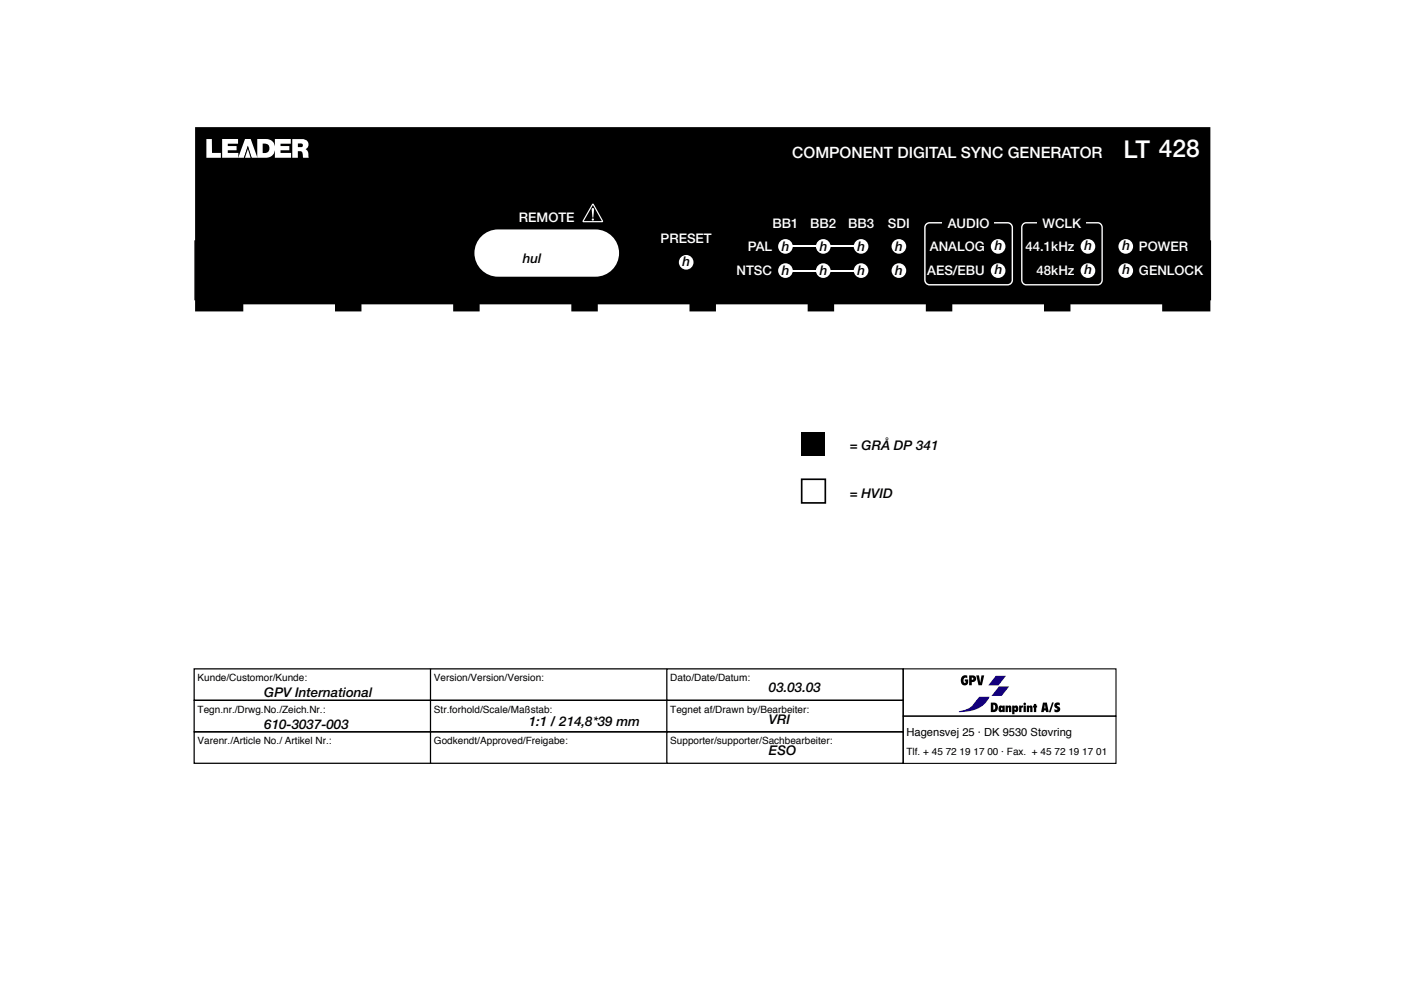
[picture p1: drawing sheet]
<svg xmlns="http://www.w3.org/2000/svg" width="297mm" height="210mm" viewBox="0 0 297 210" stroke-linecap="round" stroke-linejoin="round" font-family="sans-serif">
<path d="M41.3 26.9h214.8v39h-10.2v-1.5h-19.4v1.5h-5.6v-1.5h-19.4v1.5h-5.6v-1.5h-19.4v1.5h-5.6v-1.5h-19.4v1.5h-5.6v-1.5h-19.4v1.5h-5.6v-1.5h-19.4v1.5h-5.6v-1.5h-19.4v1.5h-5.6v-1.5h-19.4v1.5h-10.2z" fill="#000"/>
<g fill="#fff">
<path d="M101.6 50.3a5 5 0 0 1 3.8-1.7h20.6a5 5 0 0 1 5 5 5 5 0 0 1-5 4.9h-20.6a5 5 0 0 1-4.6-2.8 5 5 0 0 1 .8-5.4z"/>
<circle cx="145.2" cy="55.5" r="1.55"/>
<circle cx="182.2" cy="57.3" r="1.55"/>
<circle cx="182.2" cy="52.1" r="1.55"/>
<circle cx="166.2" cy="57.3" r="1.55"/>
<circle cx="166.2" cy="52.1" r="1.55"/>
<circle cx="174.2" cy="57.3" r="1.55"/>
<circle cx="174.2" cy="52.1" r="1.55"/>
<circle cx="190.2" cy="57.3" r="1.55"/>
<circle cx="190.2" cy="52.1" r="1.55"/>
<circle cx="211.2" cy="52.1" r="1.55"/>
<circle cx="230.2" cy="57.3" r="1.55"/>
<circle cx="230.2" cy="52.1" r="1.55"/>
<circle cx="238.2" cy="57.3" r="1.55"/>
<circle cx="238.2" cy="52.1" r="1.55"/>
<circle cx="211.2" cy="57.3" r="1.55"/>
</g>
<path d="M196 47.4l.7-.3h16.5a1 1 0 0 1 1 1v11.2a1 1 0 0 1-1 1h-16.5a1 1 0 0 1-1-1v-11.2z" fill="none" stroke="#fff" stroke-width=".3"/>
<path d="M216.4 47.4l.7-.3h15.2a.96 .96 0 0 1 .9 1v11.2a.96 .96 0 0 1-.9 1h-15.2a.96 .96 0 0 1-.9-1v-11.2z" fill="none" stroke="#fff" stroke-width=".29"/>
<path d="M199.3 44.9h10.8v4h-10.8zM219.6 45.1h10.2v4h-10.2z" fill="#000"/>
<path d="M125.4 43.2l.1 .1 1.9 3.6h-4z" fill="#000" stroke="#fff" stroke-width=".25"/>
<g fill="#fff">
<path d="M125.2 44.1l.3-.1 .2 .2-.2 1.9-.2-.2z"/>
<path d="M167.2 57.1h6v.3h-6z"/>
<path d="M175.2 57.1h6v.3h-6z"/>
<path d="M167.2 52h6v.3h-6z"/>
<path d="M175.2 52h6v.3h-6z"/>
<circle cx="125.4" cy="46.5" r=".23"/>
</g>
<path d="M41.3 50.8v12.7M256.1 50.8v12.7" fill="none" stroke="#000" stroke-width=".3"/>
<g fill="#fff">
<path d="M43.7 29.4h1.1l.1 3h1.8v1h-3z"/>
<path d="M47 29.4h3.4v1h-2.2v.5h1.9v.9h-1.9v.6h2.2v1h-3.4z"/>
<path d="M58.2 29.4h3.3v1h-2.1v.5h1.8v.9h-1.8v.6h2.2v1h-3.4z"/>
<path d="M51.8 29.4h1.2l1.5 4h-1.3l-.8-2.5-.8 2.5h-1.2z"/>
</g>
<path d="M52.4 30.8l.9 2.8h-1.8z" fill="#000"/>
<g fill="#fff">
<path d="M52.4 31.5l.6 1.9h-1.2z"/>
<path d="M61.8 29.4h2.3a1.12 1.12 0 0 1 1.1 .9 1.12 1.12 0 0 1-.6 1.2 2.38 2.38 0 0 1 .7 1.9h-1.1l-.3-1.3-.9-.1v1.4h-1.2z"/>
<path d="M54.4 29.4v4a3.6 3.6 0 0 0 3.3-.6 2.02 2.02 0 0 0 .4-2.2 2.02 2.02 0 0 0-1.9-1.2zM55.6 30.4a1.06 1.06 0 0 1 1.4 1 1.06 1.06 0 0 1-1.4 1z"/>
</g>
<path d="M63 30.4h1v.6l-1 .1z" fill="#000"/>
<g fill="#13007c">
<path d="M202.9 150.5l.6-.1a3.8 3.8 0 0 0 2.6-1.6l1.1-1.4h2.2a6.1 6.1 0 0 1-5.7 3.3h-.8z"/>
<path d="M210.7 143h2.1l-1.6 2h-2.1z"/>
<path d="M211.3 145.2h2.2l-1.6 2.1h-2.1z"/>
</g>
<g fill="#000">
<path d="M169.6 91.4h5v5h-5zM203.5 143.2l.3-.2 .7-.1 .1 .1v.5a.45 .45 0 0 0-.7 .2 .58 .58 0 0 0 .2 .8l.2-.3h-.2v-.4h.7a.97 .97 0 0 1-.4 1.2 .97 .97 0 0 1-1-.4 .97 .97 0 0 1-.1-1.1zM206.5 142.9h.6l.3 1.5 .2-1.5h.6l-.5 2.1h-.7zM212.7 149.3h.5v.1a.4 .4 0 0 1 .5-.1 .4 .4 0 0 1 .3 .4v1h-.5l-.2-1-.1 1h-.5zM215.6 149.3h.5v.1l.3-.1v.4l-.2 .1-.1 .2v.7h-.5zM217.2 149.3h.5v.1a.4 .4 0 0 1 .5-.1 .4 .4 0 0 1 .2 .4v1h-.4l-.2-1-.1 1h-.5zM218.7 149h.5v.3h.2v.4h-.2v1h-.5v-1h-.2zM222.6 148.6h.3l-.6 2.1h-.4zM223.2 148.8l.6-.2 .4 .1v.6l-.5-.1v.2a.7 .7 0 0 1 .5 1 .7 .7 0 0 1-1.1 .2v-.6l.4 .2 .2-.1-.1-.2a.66 .66 0 0 1-.4-1.1z"/>
<path d="M205.6 143.4l.3 .1-.1 .3-.2 .1zM205 142.9v2.1h.6v-.7a.72 .72 0 0 0 .9-.6 .72 .72 0 0 0-.7-.8z"/>
<path d="M210.2 149.1h.1a.64 .64 0 0 1 0 1.1zM209.6 148.7v2a1.11 1.11 0 0 0 1.4-.5 1.11 1.11 0 0 0-.3-1.4z"/>
<path d="M211.8 149.8h.3l-.2 .4zM211.4 149.4l-.2 .6a.49 .49 0 0 0 .3 .6 .49 .49 0 0 0 .6-.1v.2h.5v-1.4h-.5v.2l-.4-.2z"/>
<path d="M214.7 149.8h.2l-.1 .4zM214.1 149.3v1.8h.5v-.6l.2 .1a.44 .44 0 0 0 .6-.2l.1-.4a.54 .54 0 0 0-.2-.5 .54 .54 0 0 0-.5-.2l-.2 .2v-.2z"/>
<path d="M216.5 149.3h.5v1.4h-.5zM216.5 148.9a.3 .3 0 0 1 .6 0 .3 .3 0 0 1-.6 0z"/>
<path d="M221.1 149.1l.1 .8h-.3zM220.7 148.7l-.4 2h.5l.1-.4h.4v.4h.6l-.4-2z"/>
</g>
<path d="M91 141.5h-49.9v6.7h49.9h-49.9v6.6h49.9h-49.9v6.7h49.9M141 141.5h-49.9v6.7h49.9h-49.9v6.6h49.9h-49.9v6.7h49.9M141.1 141.5h50v6.7h-50zM141.1 148.2h50v6.6h-50zM141.1 154.8h50v6.7h-50z" fill="none" stroke="#000" stroke-width=".27"/>
<path d="M191.1 141.5h45v10h-45zM191.1 151.5h45v10h-45z" fill="none" stroke="#000" stroke-width=".23"/>
<path d="M169.6 101.4h5v5h-5z" fill="none" stroke="#000" stroke-width=".35"/>
<text font-size="5.2" fill="#fff" x="237.7" y="33.4">LT 428</text>
<text font-size="3.3" fill="#fff" x="167.6" y="33.4">COMPONENT DIGITAL SYNC GENERATOR</text>
<g font-size="2.8" fill="#fff">
<text x="109.8" y="47">REMOTE</text>
<text x="139.8" y="51.5">PRESET</text>
<text x="158.2" y="53.1">PAL</text>
<text x="163.4" y="48.1">BB1</text>
<text x="171.4" y="48.1">BB2</text>
<text x="179.4" y="48.1">BB3</text>
<text x="187.9" y="48.1">SDI</text>
<text x="196.7" y="53.1">ANALOG</text>
<text x="200.5" y="48.1">AUDIO</text>
<text x="217" y="53.1">44.1kHz</text>
<text x="220.6" y="48.1">WCLK</text>
<text x="155.8" y="58.2">NTSC</text>
<text x="196.2" y="58.2">AES/EBU</text>
<text x="219.3" y="58.2">48kHz</text>
</g>
<g font-size="2.8">
<text x="165.4" y="53.2">h</text>
<text x="173.4" y="53.2">h</text>
<text x="181.4" y="53.2">h</text>
<text x="189.4" y="53.2">h</text>
<text x="210.5" y="53">h</text>
<text x="229.5" y="53">h</text>
<text x="237.5" y="53">h POWER</text>
<text x="110.6" y="55.6">hul</text>
<text x="144.4" y="56.3">h</text>
<text x="165.4" y="58.2">h</text>
<text x="173.4" y="58.2">h</text>
<text x="181.4" y="58.2">h</text>
<text x="189.4" y="58.2">h</text>
<text x="210.5" y="58">h</text>
<text x="229.5" y="58">h</text>
<text x="237.5" y="58">h GENLOCK</text>
<text x="179.8" y="95.3">= GRÅ DP 341</text>
<text x="179.8" y="105.3">= HVID</text>
<text x="55.9" y="147.5">GPV International</text>
<text x="162.7" y="146.5">03.03.03</text>
<text x="55.9" y="154.2">610-3037-003</text>
<text x="111.8" y="153.7">1:1 / 214,8*39 mm</text>
<text x="162.7" y="153.2">VRI</text>
<text x="162.7" y="159.8">ESO</text>
</g>
<text font-size="2.4" x="191.8" y="155.7">Hagensvej 25 · DK 9530 Støvring</text>
<g font-size="2.1">
<text x="41.8" y="144.1">Kunde/Customor/Kunde:</text>
<text x="91.8" y="144.1">Version/Version/Version:</text>
<text x="141.8" y="144.1">Dato/Date/Datum:</text>
<text x="41.8" y="150.8">Tegn.nr./Drwg.No./Zeich.Nr.:</text>
<text x="91.8" y="150.8">Str.forhold/Scale/Maßstab:</text>
<text x="141.8" y="150.8">Tegnet af/Drawn by/Bearbeiter:</text>
<text x="41.8" y="157.5">Varenr./Article No./ Artikel Nr.:</text>
<text x="91.8" y="157.4">Godkendt/Approved/Freigabe:</text>
<text x="141.8" y="157.4">Supporter/supporter/Sachbearbeiter:</text>
<text x="191.8" y="159.7">Tlf. + 45 72 19 17 00 · Fax. + 45 72 19 17 01</text>
</g>
</svg>
